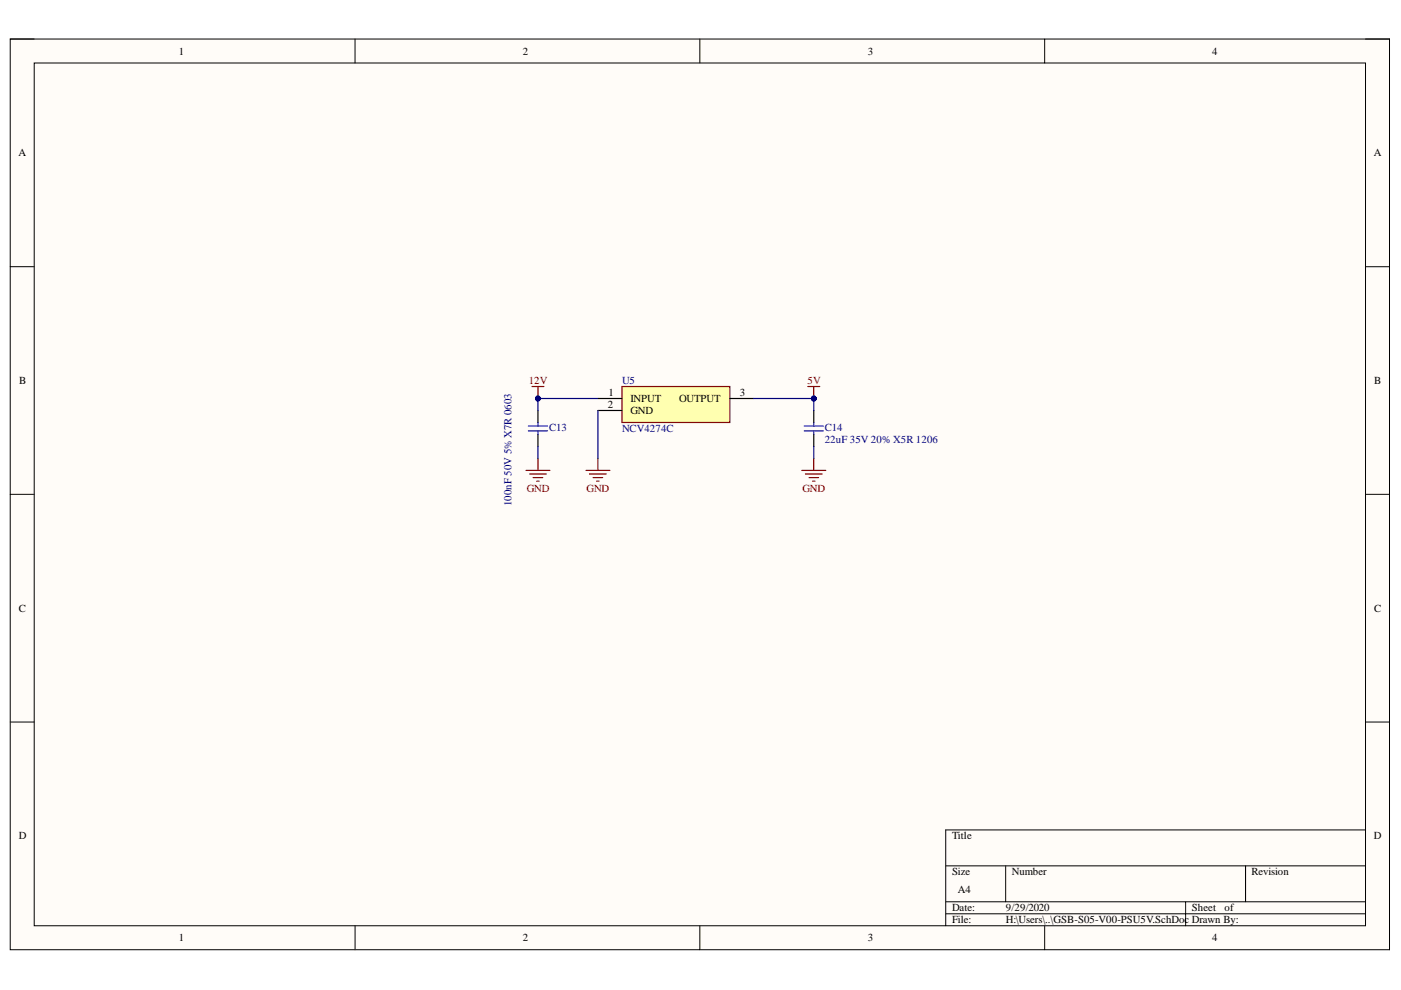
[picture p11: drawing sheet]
<svg xmlns="http://www.w3.org/2000/svg" width="297mm" height="210mm" viewBox="0 0 297 210" stroke-linecap="round" stroke-linejoin="round" font-family="sans-serif">
<path d="M2.2 8.3h292.4v193.1h-292.4z" fill-rule="evenodd" fill="#fffcf8"/>
<path d="M2.2 8.3h292.4v193.1h-292.4z" fill="none" stroke="#000" stroke-width=".21"/>
<path d="M7.3 13.4h282.2v182.9h-282.2z" fill-rule="evenodd" fill="#fffcf8"/>
<g fill="none" stroke="#000" stroke-width=".21">
<path d="M2.2 8.3h5.1M7.3 13.4h282.2v182.9h-282.2zM75.3 8.3v5.1M148.4 8.3v5.1M221.5 8.3v5.1M289.5 8.3h5.1v5.1M2.2 56.5h5.1M289.5 56.6h5.1M2.2 104.8h5.1M289.5 104.8h5.1M2.2 153.1h5.1M289.5 153.1h5.1"/>
<path d="M289.5 176h-89v20.3M75.3 196.3v5.1M148.4 196.3v5.1M200.5 183.6h89M200.5 191.2h89M200.5 193.7h89M213.2 183.6v7.6M221.5 196.3v5.1M251.4 191.2v5.1M264.1 183.6v7.6M294.6 196.3v5.1"/>
</g>
<path d="M111.5 99.7h5.1M114.1 97.2v2.5M170 99.7h5.1M171.3 82h2.5M172.5 82v2.5M172.5 97.2v2.5M112.3 100.5h3.5M113 101.3h2.1M113.8 102h.5M170.8 100.5h3.5M171.5 101.3h2.1M172.3 102h.5" fill="none" stroke="#800000" stroke-width=".25"/>
<circle cx="172.5" cy="84.5" r=".51" fill="#000080"/>
<circle cx="172.5" cy="84.5" r=".51" fill="none" stroke="#000080" stroke-width=".21"/>
<path d="M112.8 82h2.5M114.1 82v2.5" fill="none" stroke="#800000" stroke-width=".25"/>
<circle cx="114.1" cy="84.5" r=".51" fill="#000080"/>
<circle cx="114.1" cy="84.5" r=".51" fill="none" stroke="#000080" stroke-width=".21"/>
<path d="M124.2 99.7h5.1M126.8 97.2v2.5M125 100.5h3.5M125.8 101.3h2M126.5 102h.5" fill="none" stroke="#800000" stroke-width=".25"/>
<path d="M112 90.3h4.1M112 91.3h4.1M114.1 89.6v.7M114.1 91.3v.8M170.5 91.4h4.1M170.5 90.3h4.1M172.5 89.6v.7M172.5 91.3v.8" fill="none" stroke="#00f" stroke-width=".25"/>
<path d="M114.1 87v2.6M114.1 92.1v2.6M172.5 87v2.6M172.5 92.1v2.6" fill="none" stroke="#000" stroke-width=".25"/>
<path d="M131.9 82h22.8v7.6h-22.8z" fill-rule="evenodd" fill="#ffffb0"/>
<path d="M131.9 82h22.8v7.6h-22.8z" fill="none" stroke="#800000" stroke-width=".25"/>
<path d="M126.8 84.5h5.1M126.8 87h5.1M154.7 84.5h5.1" fill="none" stroke="#000" stroke-width=".25"/>
<path d="M114.1 84.5h12.7M172.5 94.7v2.5" fill="none" stroke="#000080" stroke-width=".25"/>
<circle cx="114.1" cy="84.5" r=".51" fill="#000080"/>
<circle cx="114.1" cy="84.5" r=".51" fill="none" stroke="#000080" stroke-width=".21"/>
<path d="M159.8 84.5h12.7" fill="none" stroke="#000080" stroke-width=".25"/>
<circle cx="172.5" cy="84.5" r=".51" fill="#000080"/>
<circle cx="172.5" cy="84.5" r=".51" fill="none" stroke="#000080" stroke-width=".21"/>
<path d="M114.1 84.5v2.5M114.1 94.7v2.5" fill="none" stroke="#000080" stroke-width=".25"/>
<circle cx="114.1" cy="84.5" r=".51" fill="#000080"/>
<circle cx="114.1" cy="84.5" r=".51" fill="none" stroke="#000080" stroke-width=".21"/>
<path d="M126.8 87v10.2M172.5 84.5v2.5" fill="none" stroke="#000080" stroke-width=".25"/>
<circle cx="172.5" cy="84.5" r=".51" fill="#000080"/>
<circle cx="172.5" cy="84.5" r=".51" fill="none" stroke="#000080" stroke-width=".21"/>
<g font-size="2.3">
<text x="37.9" y="11.6">1</text>
<text x="110.8" y="11.6">2</text>
<text x="184" y="11.6">3</text>
<text x="257" y="11.6">4</text>
<text x="3.9" y="33.1">A</text>
<text x="291.3" y="33.1">A</text>
<text x="4.1" y="81.4">B</text>
<text x="129" y="83.9">1</text>
<text x="156.8" y="83.9">3</text>
<text x="291.3" y="81.4">B</text>
<text x="128.8" y="86.5">2</text>
<text x="133.7" y="85.2">INPUT</text>
<text x="133.7" y="87.7">GND</text>
<text x="144" y="85.2">OUTPUT</text>
<text x="4" y="129.7">C</text>
<text x="291.3" y="129.7">C</text>
<text x="4" y="177.9">D</text>
<text x="201.8" y="177.9">Title</text>
<text x="291.3" y="177.9">D</text>
<text x="201.8" y="185.6">Size</text>
<text x="214.5" y="185.6">Number</text>
<text x="265.4" y="185.6">Revision</text>
<text x="203.1" y="189.4">A4</text>
<text x="201.8" y="193.2">Date:</text>
<text x="201.8" y="195.8">File:</text>
<text x="213.3" y="193.2">9/29/2020</text>
<text x="213.3" y="195.8">H:\Users\..\GSB-S05-V00-PSU5V.SchDoc Drawn By:</text>
<text x="252.7" y="193.2">Sheet</text>
<text x="259.6" y="193.2">of</text>
<text x="37.9" y="199.6">1</text>
<text x="110.8" y="199.6">2</text>
<text x="184" y="199.6">3</text>
<text x="257" y="199.6">4</text>
</g>
<g font-size="2.3" fill="#800000">
<text x="112.1" y="81.4">12V</text>
<text x="171.2" y="81.4">5V</text>
<text x="111.7" y="104.3">GND</text>
<text x="124.4" y="104.3">GND</text>
<text x="170.1" y="104.3">GND</text>
</g>
<g font-size="2.3" fill="#000080">
<text x="131.9" y="81.4">U5</text>
<text x="116.4" y="91.3">C13</text>
<text x="131.9" y="91.5">NCV4274C</text>
<text x="174.9" y="91.3">C14</text>
<text x="174.9" y="93.9">22uF 35V 20% X5R 1206</text>
<text x="108.5" y="107.4" transform="rotate(-90 108.5 107.4)">100nF 50V 5%X7R 0603</text>
</g>
</svg>
